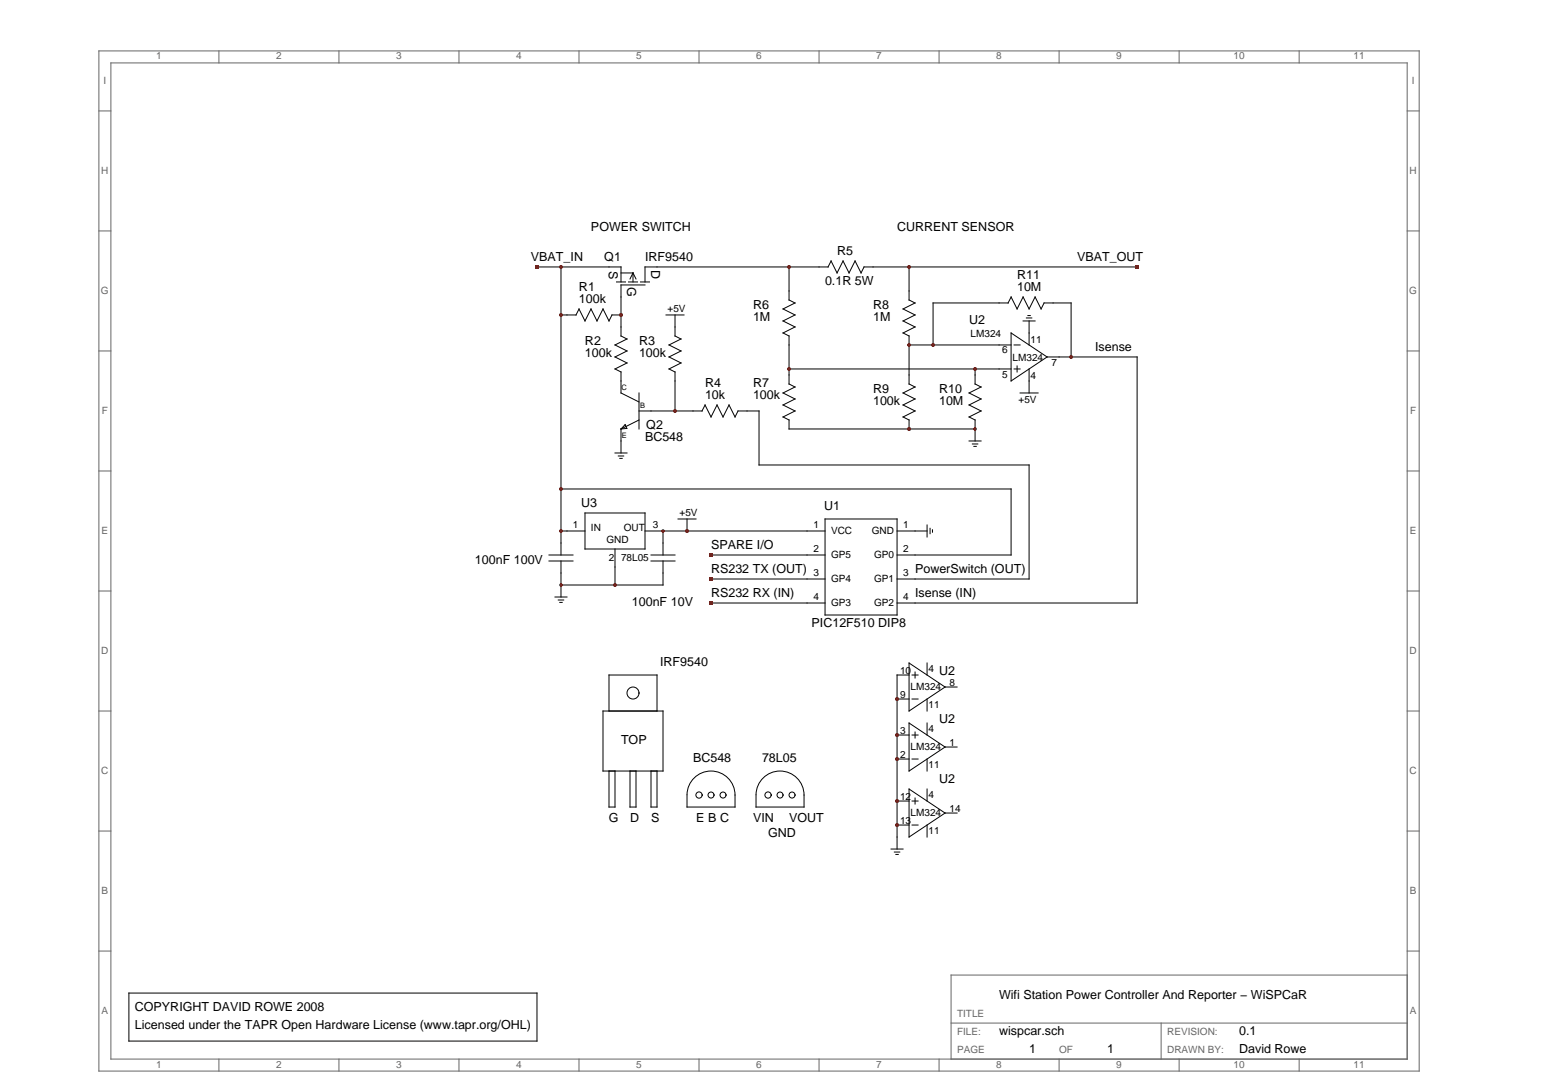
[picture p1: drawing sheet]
<svg xmlns="http://www.w3.org/2000/svg" width="297mm" height="210mm" viewBox="0 0 297 210" stroke-linecap="round" stroke-linejoin="round" font-family="sans-serif">
<path d="M109.1 60.6h1.7l.6-1.2 1.1 2.4 1.2-2.4 1.2 2.4 1.1-2.4 1.2 2.4 .5-1.2h1.8M105.6 107.9h4.6M105.6 106.8h4.6M107.9 102.2v4.6M107.9 107.9v4.7" fill="none" stroke="#000" stroke-width=".19"/>
<circle cx="119.5" cy="60.6" r=".35" fill="#801810"/>
<g fill="none" stroke="#666" stroke-width=".19">
<path d="M19 9.8h254v196.3h-254zM21.3 12.1h249.4v191.7h-249.4zM42.1 9.8v2.3M65.2 9.8v2.3M88.3 9.8v2.3M111.4 9.8v2.3M134.5 9.8v2.3M157.6 9.8v2.3M180.7 9.8v2.3M203.8 9.8v2.3M226.8 9.8v2.3M249.9 9.8v2.3"/>
<path d="M19 21.3h2.3M270.7 21.3h2.3M19 44.4h2.3M270.7 44.4h2.3M19 67.5h2.3M270.7 67.5h2.3M19 90.6h2.3M270.7 90.6h2.3M19 113.7h2.3M270.7 113.7h2.3M19 136.8h2.3M270.7 136.8h2.3"/>
<path d="M19 159.9h2.3M270.7 159.9h2.3M19 183h2.3M183 196.8h87.7M223.4 196.8v7M270.7 187.6h-87.7v16.2M270.7 183h2.3M42.1 203.8v2.3M65.2 203.8v2.3M88.3 203.8v2.3M111.4 203.8v2.3M134.5 203.8v2.3"/>
<path d="M157.6 203.8v2.3M180.7 203.8v2.3M203.8 203.8v2.3M226.8 203.8v2.3M249.9 203.8v2.3"/>
</g>
<g fill="none" stroke="#000" stroke-width=".19">
<path d="M192.2 71h2.3M192.2 66.4h2.3M194.5 64.1l6.9 4.6-6.9 4.6zM195.1 71h1.1M195.1 66.4h1.1M195.7 70.4v1.2M198 64.1v2.3M198 71v2.3M201.4 68.7h2.4M174.9 139.1l6.9 4.6-6.9 4.6zM178.4 139.1v2.3M172.6 141.4h2.3"/>
<path d="M172.6 146h2.3M175.5 141.4h1.1M175.5 146h1.1M176 140.8v1.2M178.4 146v2.3M181.8 143.7h2.3M24.8 191.1h78.5v9.2h-78.5z"/>
</g>
<g fill="#801810">
<circle cx="172.6" cy="141.4" r=".35"/>
<circle cx="172.6" cy="146" r=".35"/>
</g>
<path d="M172.6 129.9h2.3M172.6 134.5h2.3M174.9 127.6l6.9 4.6-6.9 4.6zM175.5 129.9h1.1M175.5 134.5h1.1M176 129.3v1.1M178.4 127.6v2.3M178.4 134.5v2.3M181.8 132.2h2.3" fill="none" stroke="#000" stroke-width=".19"/>
<circle cx="172.6" cy="134.5" r=".35" fill="#801810"/>
<path d="M172.6 154.1h2.3M172.6 158.7h2.3M174.9 151.8l6.9 4.6-6.9 4.6zM175.5 154.1h1.1M175.5 158.7h1.1M176 153.5v1.2M178.4 151.8v2.3M178.4 158.7v2.3M181.8 156.4h2.3" fill="none" stroke="#000" stroke-width=".19"/>
<g fill="#801810">
<circle cx="172.6" cy="154.1" r=".35"/>
<circle cx="172.6" cy="158.7" r=".35"/>
</g>
<g fill="none" stroke="#000" stroke-width=".19">
<path d="M103.3 51.4h13.9M107.9 51.4v50.8h4.6M119.5 57.1v7.6l1.1 .5-2.3 1.2 2.3 1.1-2.3 1.2 2.3 1.1-2.3 1.2 1.2 .6v4l3.4 1.7M107.9 60.6h1.2M122.9 75.6v6.9M122.9 79.1h2.3M128.1 60.6h3.5M129.9 60.6v4l1.1 .6-2.3 1.2 2.3 1.1-2.3 1.2 2.3 1.1-2.3 1.2 1.2 .6v1.7M133.3 79.1h1.8M135.1 79.1l.5-1.2 1.2 2.3 1.1-2.3 1.2 2.3 1.2-2.3 1.1 2.3 .6-1.1h1.7M112.5 98.7h11.6v6.9h-11.6zM118.3 87.2h2.3"/>
<path d="M119 87.7h1M119.2 88.2h.5M119.5 82.5v4.7M120.3 81.7l.3 .7-1.1 .1zM122.9 80.8l-3.4 1.7M130.4 99.9h3.5M132.2 99.9v2.3M158.7 99.9h13.9v18.4h-13.9zM106.8 114.9h2.3M107.4 115.4h1M107.7 115.9h.5M118.3 105.6v7"/>
<path d="M124.1 102.2h3.5v4.6M125.2 106.8h4.7M125.2 107.9h4.7M127.6 107.9v4.7h-19.7v2.3M155.3 102.2h3.4M155.3 116h3.4M155.3 111.4h3.4M155.3 106.8h3.4M172.6 102.2h3.4M172.6 116h3.4M172.6 111.4h3.4M172.6 106.8h3.4"/>
<path d="M116 136.8h11.6v11.5h-11.6zM117.2 136.8v-6.9h9.2v6.9M117.2 148.3v7h1.1v-7M121.2 148.3v7h1.2v-7M125.2 148.3v7h1.2v-7M132.2 152.9a4.6 4.6 0 0 1 4.6-4.6 4.6 4.6 0 0 1 4.6 4.7v2.3h-9.2v-2.3M145.4 152.9a4.6 4.6 0 0 1 4.7-4.6 4.6 4.6 0 0 1 4.6 4.7v2.3h-9.3v-2.3"/>
<circle cx="121.8" cy="133.3" r="1.15"/>
<circle cx="134.5" cy="153" r=".6"/>
<circle cx="136.8" cy="153" r=".58"/>
<circle cx="139.1" cy="153" r=".58"/>
<circle cx="147.8" cy="153" r=".6"/>
<circle cx="150.1" cy="153" r=".58"/>
<circle cx="152.4" cy="153" r=".58"/>
</g>
<circle cx="132.2" cy="102.2" r=".35" fill="#801810"/>
<path d="M126.4 51.4h32.9M151.8 56v1.7l1.2 .6-2.4 1.1 2.4 1.2-2.4 1.2 2.4 1.1-2.4 1.2 1.2 .5v1.8M159.3 51.4l.6-1.2 1.1 2.3 1.2-2.3 1.1 2.3 1.2-2.3 1.2 2.3 .5-1.1h1.8M174.9 56v1.7l1.1 .6-2.3 1.1 2.3 1.2-2.3 1.2 2.3 1.1-2.3 1.2 1.2 .5v1.8M125.2 79.1h8.1M129.9 73.3v5.8M151.8 72.1v1.8l1.2 .6-2.4 1.1 2.4 1.2-2.4 1.1 2.4 1.2-2.4 1.1 1.2 .6v1.7M174.9 72.1v1.8l1.1 .6-2.3 1.1 2.3 1.2-2.3 1.1 2.3 1.2-2.3 1.1 1.2 .6v1.7M127.6 102.2h27.7" fill="none" stroke="#000" stroke-width=".19"/>
<circle cx="174.9" cy="82.5" r=".35" fill="#801810"/>
<g fill="none" stroke="#000" stroke-width=".19">
<path d="M117.2 51.4h2.3v2.8M118.6 54.2h1.7M119.5 52.5h2.3M120.9 54.2h1.7M121.8 52.5l-.6 1.2M121.8 52.5l.6 1.2M121.8 52.5v1.7M123.2 54.2h1.8M124.1 54.8h-4.6v2.3M126.4 51.4h-2.3v2.8M151.8 51.4v4.6M168 51.4h50.8"/>
<path d="M174.9 51.4v4.6M194 58.3h-14.5v8.1M194.5 57.1l1.2 2.3 1.1-2.3 1.2 2.3 1.1-2.3 1.2 2.3 .6-1.1h5.2v10.4M194.5 57.1l-.6 1.2M143.7 79.1h2.3v10.4h52v21.9h-22M151.8 66.4v5.7M151.8 71h40.4M187.6 71v2.9l1.1 .6-2.3 1.1 2.3 1.2-2.3 1.1 2.3 1.2-2.3 1.1 1.2 .6v4M192.2 66.4h-17.3v5.7M196.2 75.6h3.5M196.8 61.8h2.3M197.5 61.2h1"/>
<path d="M197.7 60.7h.5M198 61.8v2.3M198 73.3v2.3M203.8 68.7h15v47.3h-42.8M107.9 94.1h86.6v12.7h-18.5M151.8 82.5h35.8M186.4 84.8h2.3M187.1 85.4h1M187.4 85.9h.4M136.8 111.4h18.5M136.8 116h18.5M136.8 106.8h18.5"/>
<path d="M176 102.2h2.4M178.4 101v2.3M178.9 101.6v1.1M179.4 101.9v.5M172.6 129.9v33.5M171.4 163.4h2.3M172.1 163.9h1M172.3 164.4h.5"/>
</g>
<g fill="#801810">
<path d="M103 51h.7v.7h-.7z"/>
<path d="M218.4 51h.7v.7h-.7z"/>
<path d="M136.4 111.1h.7v.6h-.7z"/>
<path d="M136.4 115.7h.7v.7h-.7z"/>
<path d="M136.4 106.4h.7v.7h-.7z"/>
<circle cx="119.5" cy="60.6" r=".35"/>
<circle cx="172.6" cy="141.4" r=".35"/>
<circle cx="172.6" cy="146" r=".35"/>
<circle cx="172.6" cy="134.5" r=".35"/>
<circle cx="172.6" cy="154.1" r=".35"/>
<circle cx="172.6" cy="158.7" r=".35"/>
<circle cx="107.9" cy="51.4" r=".35"/>
<circle cx="107.9" cy="60.6" r=".35"/>
<circle cx="107.9" cy="102.2" r=".35"/>
<circle cx="107.9" cy="94.1" r=".35"/>
<circle cx="107.9" cy="112.6" r=".35"/>
<circle cx="118.3" cy="112.6" r=".35"/>
<circle cx="132.2" cy="102.2" r=".35"/>
<circle cx="127.6" cy="102.2" r=".35"/>
<circle cx="129.9" cy="79.1" r=".35"/>
<circle cx="151.8" cy="51.4" r=".35"/>
<circle cx="174.9" cy="82.5" r=".35"/>
<circle cx="151.8" cy="71" r=".35"/>
<circle cx="174.9" cy="66.4" r=".35"/>
<circle cx="174.9" cy="51.4" r=".35"/>
<circle cx="179.5" cy="66.4" r=".35"/>
<circle cx="187.6" cy="71" r=".35"/>
<circle cx="187.6" cy="82.5" r=".35"/>
<circle cx="206.1" cy="68.7" r=".35"/>
</g>
<g font-size="2.4">
<text x="113.7" y="44.4">POWER SWITCH</text>
<text x="172.6" y="44.4">CURRENT SENSOR</text>
<text x="102.2" y="50.2">VBAT_IN</text>
<text x="116.3" y="50.2">Q1</text>
<text x="117.2" y="52.1" transform="rotate(90 117.2 52.1)">S</text>
<text x="124.1" y="50.2">IRF9540</text>
<text x="125.2" y="51.9" transform="rotate(90 125.2 51.9)">D</text>
<text x="161" y="49.1">R5</text>
<text x="195.7" y="53.7">R11</text>
<text x="207.2" y="50.2">VBAT_OUT</text>
<text x="111.4" y="56">R1</text>
<text x="111.4" y="58.3">100k</text>
<text x="120.6" y="55.3" transform="rotate(90 120.6 55.3)">G</text>
<text x="144.9" y="59.4">R6</text>
<text x="158.7" y="54.8">0.1R 5W</text>
<text x="168" y="59.4">R8</text>
<text x="195.7" y="56">10M</text>
<text x="144.9" y="61.8">1M</text>
<text x="168" y="61.8">1M</text>
<text x="186.4" y="62.3">U2</text>
<text x="112.5" y="66.4">R2</text>
<text x="112.5" y="68.7">100k</text>
<text x="122.9" y="66.4">R3</text>
<text x="122.9" y="68.7">100k</text>
<text x="210.7" y="67.5">Isense</text>
<text x="135.6" y="74.5">R4</text>
<text x="135.6" y="76.8">10k</text>
<text x="144.9" y="74.5">R7</text>
<text x="144.9" y="76.8">100k</text>
<text x="168" y="75.6">R9</text>
<text x="168" y="77.9">100k</text>
<text x="180.7" y="75.6">R10</text>
<text x="180.7" y="77.9">10M</text>
<text x="124.3" y="82.5">Q2</text>
<text x="124.1" y="84.8">BC548</text>
<text x="111.8" y="97.5">U3</text>
<text x="158.5" y="98.1">U1</text>
<text x="136.8" y="105.6">SPARE I/O</text>
<text x="91.4" y="108.5">100nF 100V</text>
<text x="136.8" y="110.2">RS232 TX (OUT)</text>
<text x="176" y="110.2">PowerSwitch (OUT)</text>
<text x="121.6" y="116.6">100nF 10V</text>
<text x="136.8" y="114.9">RS232 RX (IN)</text>
<text x="176" y="114.9">Isense (IN)</text>
<text x="156.1" y="120.7">PIC12F510 DIP8</text>
<text x="127" y="128.1">IRF9540</text>
<text x="180.7" y="129.9">U2</text>
<text x="119.5" y="143.1">TOP</text>
<text x="180.7" y="139.1">U2</text>
<text x="133.3" y="146.6">BC548</text>
<text x="146.6" y="146.6">78L05</text>
<text x="180.7" y="150.7">U2</text>
<text x="117.2" y="158.2">G</text>
<text x="121.2" y="158.2">D</text>
<text x="125.2" y="158.2">S</text>
<text x="133.9" y="158.2">E B C</text>
<text x="144.9" y="158.2">VIN</text>
<text x="147.8" y="161">GND</text>
<text x="151.8" y="158.2">VOUT</text>
<text x="26" y="198">Licensed under the TAPR Open Hardware License (www.tapr.org/OHL)</text>
<text x="26" y="194.5">COPYRIGHT DAVID ROWE 2008</text>
<text x="192.2" y="192.2">Wifi Station Power Controller And Reporter − WiSPCaR</text>
<text x="192.2" y="199.1">wispcar.sch</text>
<text x="198" y="202.6">1</text>
<text x="213" y="202.6">1</text>
<text x="238.4" y="202.6">David Rowe</text>
<text x="238.4" y="199.1">0.1</text>
</g>
<g font-size="1.9" fill="#666">
<text x="30" y="11.4">1</text>
<text x="53.1" y="11.4">2</text>
<text x="76.2" y="11.4">3</text>
<text x="99.3" y="11.4">4</text>
<text x="122.4" y="11.4">5</text>
<text x="145.5" y="11.4">6</text>
<text x="168.6" y="11.4">7</text>
<text x="191.7" y="11.4">8</text>
<text x="214.8" y="11.4">9</text>
<text x="237.3" y="11.4">10</text>
<text x="260.4" y="11.4">11</text>
<text x="19.9" y="16.1">I</text>
<text x="271.6" y="16.1">I</text>
<text x="19.5" y="33.4">H</text>
<text x="271.2" y="33.4">H</text>
<text x="19.4" y="56.5">G</text>
<text x="271.1" y="56.5">G</text>
<text x="19.6" y="79.6">F</text>
<text x="271.3" y="79.6">F</text>
<text x="19.5" y="102.7">E</text>
<text x="271.2" y="102.7">E</text>
<text x="19.5" y="125.8">D</text>
<text x="271.2" y="125.8">D</text>
<text x="19.5" y="148.9">C</text>
<text x="271.2" y="148.9">C</text>
<text x="19.5" y="171.9">B</text>
<text x="271.2" y="171.9">B</text>
<text x="19.5" y="195">A</text>
<text x="184.1" y="195.7">TITLE</text>
<text x="271.2" y="195">A</text>
<text x="184.1" y="199.1">FILE:</text>
<text x="184.1" y="202.6">PAGE</text>
<text x="203.8" y="202.6">OF</text>
<text x="224.5" y="199.1">REVISION:</text>
<text x="224.5" y="202.6">DRAWN BY:</text>
<text x="30" y="205.4">1</text>
<text x="53.1" y="205.4">2</text>
<text x="76.2" y="205.4">3</text>
<text x="99.3" y="205.4">4</text>
<text x="122.4" y="205.4">5</text>
<text x="145.5" y="205.4">6</text>
<text x="168.6" y="205.4">7</text>
<text x="191.7" y="205.4">8</text>
<text x="214.8" y="205.4">9</text>
<text x="237.3" y="205.4">10</text>
<text x="260.4" y="205.4">11</text>
</g>
<g font-size="1.9">
<text x="128.4" y="60">+5V</text>
<text x="186.7" y="64.9">LM324</text>
<text x="192.8" y="68">6</text>
<text x="194.8" y="69.5">LM324</text>
<text x="198.3" y="66">11</text>
<text x="202.3" y="70.3">7</text>
<text x="192.8" y="72.7">5</text>
<text x="195.9" y="77.6">+5V</text>
<text x="198.3" y="72.9">4</text>
<text x="110.2" y="101.6">1</text>
<text x="125.6" y="101.6">3</text>
<text x="130.7" y="99.3">+5V</text>
<text x="156.5" y="101.6">1</text>
<text x="173.7" y="101.6">1</text>
<text x="113.7" y="102.2">IN</text>
<text x="116.7" y="104.5">GND</text>
<text x="117.2" y="107.9">2</text>
<text x="119.5" y="107.9">78L05</text>
<text x="120" y="102.2">OUT</text>
<text x="156.5" y="106.2">2</text>
<text x="159.9" y="102.7">VCC</text>
<text x="159.9" y="107.4">GP5</text>
<text x="167.7" y="102.7">GND</text>
<text x="168.2" y="107.4">GP0</text>
<text x="173.7" y="106.2">2</text>
<text x="156.5" y="110.8">3</text>
<text x="159.9" y="112">GP4</text>
<text x="168.2" y="112">GP1</text>
<text x="173.7" y="110.8">3</text>
<text x="156.5" y="115.4">4</text>
<text x="159.9" y="116.6">GP3</text>
<text x="168.2" y="116.6">GP2</text>
<text x="173.7" y="115.4">4</text>
<text x="173.2" y="129.6">10</text>
<text x="178.6" y="129.3">4</text>
<text x="182.7" y="131.9">8</text>
<text x="173.2" y="134.2">9</text>
<text x="175.2" y="132.8">LM324</text>
<text x="178.6" y="136.2">11</text>
<text x="173.2" y="141.1">3</text>
<text x="178.6" y="140.8">4</text>
<text x="182.7" y="143.4">1</text>
<text x="173.2" y="145.7">2</text>
<text x="175.2" y="144.3">LM324</text>
<text x="178.6" y="147.8">11</text>
<text x="173.2" y="153.8">12</text>
<text x="178.6" y="153.5">4</text>
<text x="173.2" y="158.4">13</text>
<text x="175.2" y="157">LM324</text>
<text x="178.6" y="160.5">11</text>
<text x="182.7" y="156.1">14</text>
</g>
<g font-size="1.4">
<text x="119.6" y="75">C</text>
<text x="123.1" y="78.5">B</text>
<text x="119.7" y="84.3">E</text>
</g>
</svg>
